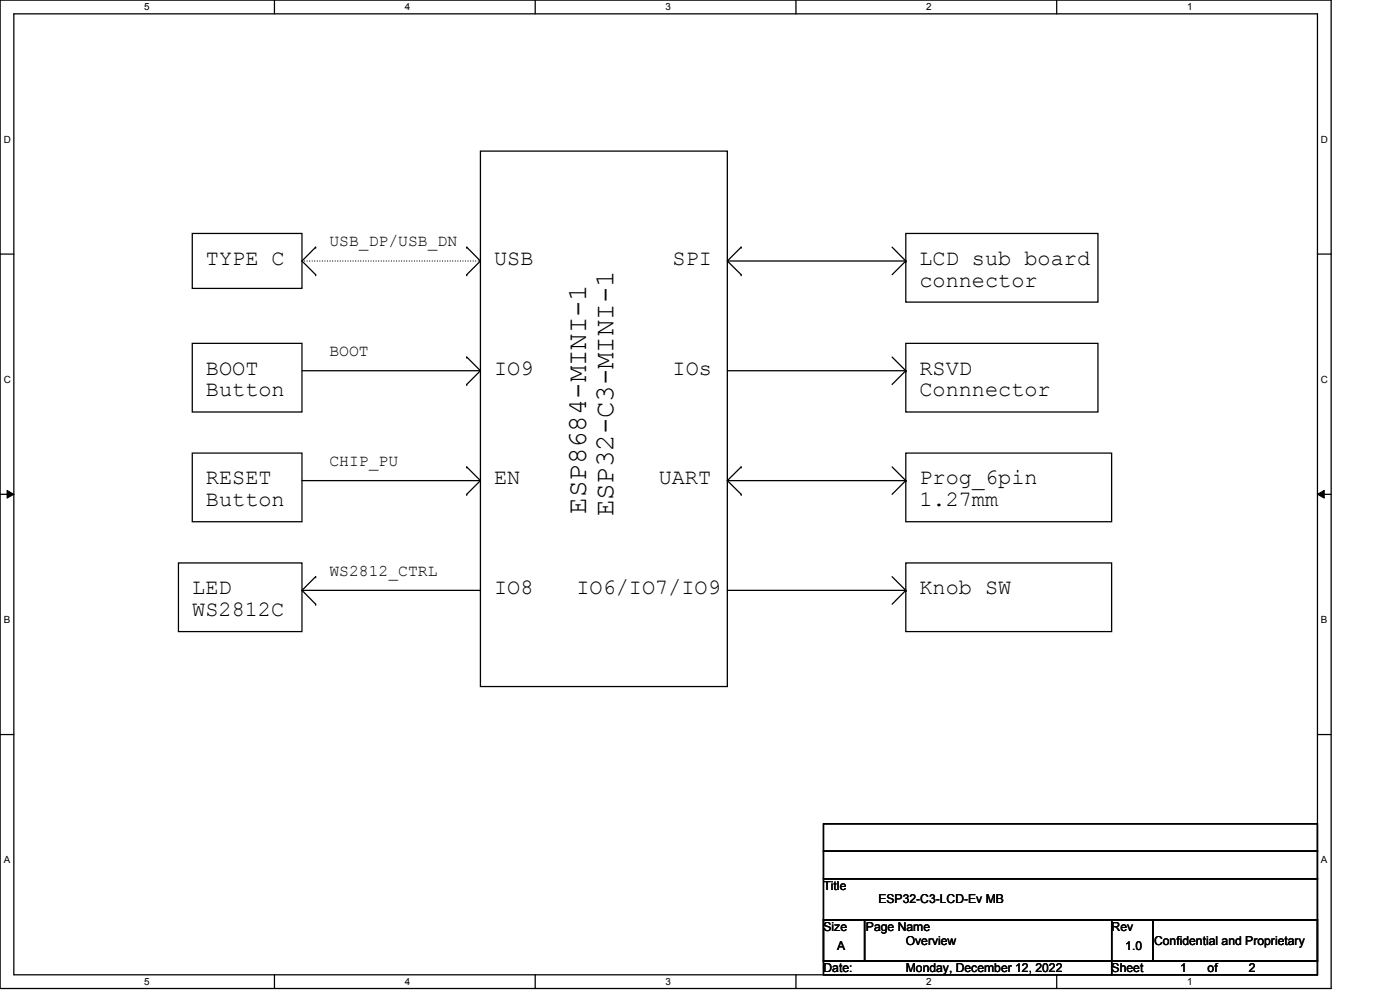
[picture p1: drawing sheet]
<svg xmlns="http://www.w3.org/2000/svg" width="420mm" height="297mm" viewBox="0 0 420 297" stroke-linecap="round" stroke-linejoin="round" font-family="sans-serif">
<path d="M0 0h399.2v296.3h-399.2zM4.1 4.1h391v288.1h-391z" fill="none" stroke="#000" stroke-width=".38"/>
<g fill="#fff">
<path d="M43.2 .5h1.6v3.2h-1.6z"/>
<path d="M43.2 292.6h1.6v3.3h-1.6z"/>
</g>
<path d="M82.3 0v4.1M82.3 292.2v4.1" fill="none" stroke="#000" stroke-width=".38"/>
<g fill="#fff">
<path d="M121.4 .5h1.6v3.2h-1.6z"/>
<path d="M121.4 292.6h1.6v3.3h-1.6z"/>
</g>
<path d="M160.5 0v4.1M160.5 292.2v4.1" fill="none" stroke="#000" stroke-width=".38"/>
<g fill="#fff">
<path d="M199.6 .5h1.6v3.2h-1.6z"/>
<path d="M199.6 292.6h1.6v3.3h-1.6z"/>
</g>
<path d="M238.7 0v4.1M238.7 292.2v4.1" fill="none" stroke="#000" stroke-width=".38"/>
<g fill="#fff">
<path d="M277.7 .5h1.7v3.2h-1.7z"/>
<path d="M277.7 292.6h1.7v3.3h-1.7z"/>
</g>
<path d="M316.9 0v4.1M316.9 292.2v4.1" fill="none" stroke="#000" stroke-width=".38"/>
<g fill="#fff">
<path d="M355.9 .5h1.6v3.2h-1.6z"/>
<path d="M355.9 292.6h1.6v3.3h-1.6z"/>
<path d="M1.1 40.1h2.1v3.3h-2.1z"/>
<path d="M396.1 40.1h2.1v3.3h-2.1z"/>
<path d="M1.1 112.1h2.1v3.3h-2.1z"/>
<path d="M396.1 112.1h2.1v3.3h-2.1z"/>
</g>
<path d="M0 76.2h4.1M395.1 76.2h4.1" fill="none" stroke="#000" stroke-width=".38"/>
<g fill="#fff">
<path d="M1.1 184.1h1.9v3.3h-1.9z"/>
<path d="M396.1 184.1h2v3.3h-2z"/>
</g>
<path d="M0 148.2h4.1M395.1 148.2h4.1" fill="none" stroke="#000" stroke-width=".38"/>
<path d="M2.1 147l2 1.2-2 1.1zM395.1 148.2l2-1.2v2.3z" fill="#000"/>
<path d="M2.1 147l2 1.2-2 1.1zM395.1 148.2l2-1.2v2.3z" fill="none" stroke="#000" stroke-width=".3"/>
<g fill="#fff">
<path d="M1.1 256.2h1.9v3.2h-1.9z"/>
<path d="M396.1 256.2h2v3.2h-2z"/>
</g>
<g fill="none" stroke="#000" stroke-width=".38">
<path d="M144.1 45.3h74v160.5h-74zM57.7 70h32.9v16.4h-32.9zM94.7 74.1l-4.1 4.1 4.1 4.1M140 74.1l4.1 4.1-4.1 4.1M218.1 78.2h53.5M218.1 78.2l4.1 4.1M222.2 74.1l-4.1 4.1M267.5 74.1l4.1 4.1M271.6 70h57.6v20.6h-57.6zM271.6 78.2l-4.1 4.1M57.7 102.9h32.9v20.6h-32.9zM90.6 111.1h53.5"/>
<path d="M140 107l4.1 4.1M144.1 111.1l-4.1 4.1M218.1 111.1h53.5M267.5 107l4.1 4.1M271.6 102.9h57.6v20.6h-57.6zM271.6 111.1l-4.1 4.1M57.7 135.8h32.9v20.6h-32.9zM140 140l4.1 4.1M222.2 140l-4.1 4.1M267.5 140l4.1 4.1M271.6 135.8h61.7v20.6h-61.7zM90.6 144.1h53.5"/>
<path d="M144.1 144.1l-4.1 4.1M218.1 144.1h53.5M218.1 144.1l4.1 4.1M271.6 144.1l-4.1 4.1M53.5 168.7h37.1v20.6h-37.1zM90.6 177h53.5M90.6 177l4.1 4.1M94.7 172.8l-4.1 4.2M218.1 177h53.5M267.5 172.8l4.1 4.2M271.6 168.7h61.7v20.6h-61.7zM271.6 177l-4.1 4.1"/>
<path d="M0 220.2h4.1M395.1 220.2h4.1M246.9 255.1h148.2v8.3h-148.2zM246.9 246.9h148.2v8.2h-148.2zM246.9 263.4h148.2v12.3h-148.2zM246.9 275.7h12.3v12.4h-12.3zM246.9 275.7h148.2v12.4h-148.2zM259.2 275.7h74.1v12.4h-74.1zM333.3 275.7h12.4v12.4h-12.4zM345.7 275.7h49.4v12.4h-49.4zM246.9 288.1h86.4v4.1h-86.4zM333.3 288.1h61.8v4.1h-61.8z"/>
</g>
<path d="M90.6 78.2h53.5" fill="none" stroke="#000" stroke-width=".38" stroke-dasharray="0 .8"/>
<circle cx="144.1" cy="78.2" r=".19" fill="#000" stroke-dasharray="0 .8"/>
<g fill="#000">
<circle cx="94.7" cy="74.1" r=".19"/>
<circle cx="140" cy="74.1" r=".19"/>
<circle cx="222.2" cy="74.1" r=".19"/>
<circle cx="271.6" cy="78.2" r=".19"/>
<circle cx="94.7" cy="82.3" r=".19"/>
<circle cx="140" cy="82.3" r=".19"/>
<circle cx="222.2" cy="82.3" r=".19"/>
<circle cx="140" cy="115.2" r=".19"/>
<circle cx="140" cy="107" r=".19"/>
<circle cx="144.1" cy="111.1" r=".19"/>
<circle cx="271.6" cy="111.1" r=".19"/>
<circle cx="140" cy="140" r=".19"/>
<circle cx="222.2" cy="140" r=".19"/>
<circle cx="140" cy="148.2" r=".19"/>
<circle cx="144.1" cy="144.1" r=".19"/>
<circle cx="222.2" cy="148.2" r=".19"/>
<circle cx="271.6" cy="144.1" r=".19"/>
<circle cx="94.7" cy="172.8" r=".19"/>
<circle cx="144.1" cy="177" r=".19"/>
<circle cx="271.6" cy="177" r=".19"/>
<circle cx="94.7" cy="181.1" r=".19"/>
</g>
<g font-size="8.2">
<text x="175.7" y="153.9" transform="rotate(-90 175.7 153.9)">ESP8684-MINI-1</text>
<text x="183.9" y="154.8" transform="rotate(-90 183.9 154.8)">ESP32-C3-MINI-1</text>
</g>
<g font-size="6.6">
<text x="61.8" y="79.3">TYPE C</text>
<text x="148.2" y="79.3">USB</text>
<text x="201.7" y="79.3">SPI</text>
<text x="275.7" y="79.3">LCD sub board</text>
<text x="275.7" y="85.9">connector</text>
<text x="61.8" y="112.3">BOOT</text>
<text x="148.2" y="112.3">IO9</text>
<text x="201.7" y="112.3">IOs</text>
<text x="275.7" y="112.3">RSVD</text>
<text x="61.8" y="118.8">Button</text>
<text x="275.7" y="118.8">Connnector</text>
<text x="61.8" y="145.2">RESET</text>
<text x="148.2" y="145.2">EN</text>
<text x="197.5" y="145.2">UART</text>
<text x="275.7" y="145.2">Prog_6pin</text>
<text x="61.8" y="151.8">Button</text>
<text x="275.7" y="151.8">1.27mm</text>
<text x="57.7" y="178.1">LED</text>
<text x="148.2" y="178.1">IO8</text>
<text x="172.8" y="178.1">IO6/IO7/IO9</text>
<text x="275.7" y="178.1">Knob SW</text>
<text x="57.7" y="184.7">WS2812C</text>
</g>
<g font-size="4.9">
<text x="98.8" y="73.9">USB_DP/USB_DN</text>
<text x="98.8" y="106.8">BOOT</text>
<text x="98.8" y="139.7">CHIP_PU</text>
<text x="98.8" y="172.6">WS2812_CTRL</text>
</g>
<g font-size="3.7">
<text x="246.9" y="266.7">Title</text>
<text x="263.4" y="270.8">ESP32-C3-LCD-Ev MB</text>
<text x="246.9" y="279">Size</text>
<text x="259.7" y="279">Page Name</text>
<text x="333.3" y="279">Rev</text>
<text x="251" y="284.8">A</text>
<text x="271.6" y="283.1">Overview</text>
<text x="337.4" y="284.8">1.0</text>
<text x="346.1" y="283.1">Confidential and Proprietary</text>
<text x="246.9" y="291.4">Date:</text>
<text x="271.6" y="291.4">Monday, December 12, 2022</text>
<text x="333.3" y="291.4">Sheet</text>
<text x="353.9" y="291.4">1</text>
<text x="362.1" y="291.4">of</text>
<text x="374.5" y="291.4">2</text>
</g>
<g font-size="3">
<text x="43.2" y="3.1">5</text>
<text x="121.4" y="3.1">4</text>
<text x="199.6" y="3.1">3</text>
<text x="277.7" y="3.1">2</text>
<text x="355.9" y="3.1">1</text>
<text x="1.1" y="42.8">D</text>
<text x="396.1" y="42.8">D</text>
<text x="1.1" y="114.8">C</text>
<text x="396.1" y="114.8">C</text>
<text x="1.1" y="186.8">B</text>
<text x="396.1" y="186.8">B</text>
<text x="1.1" y="258.8">A</text>
<text x="396.1" y="258.8">A</text>
<text x="43.2" y="295.2">5</text>
<text x="121.4" y="295.2">4</text>
<text x="199.6" y="295.2">3</text>
<text x="277.7" y="295.2">2</text>
<text x="355.9" y="295.2">1</text>
</g>
</svg>
